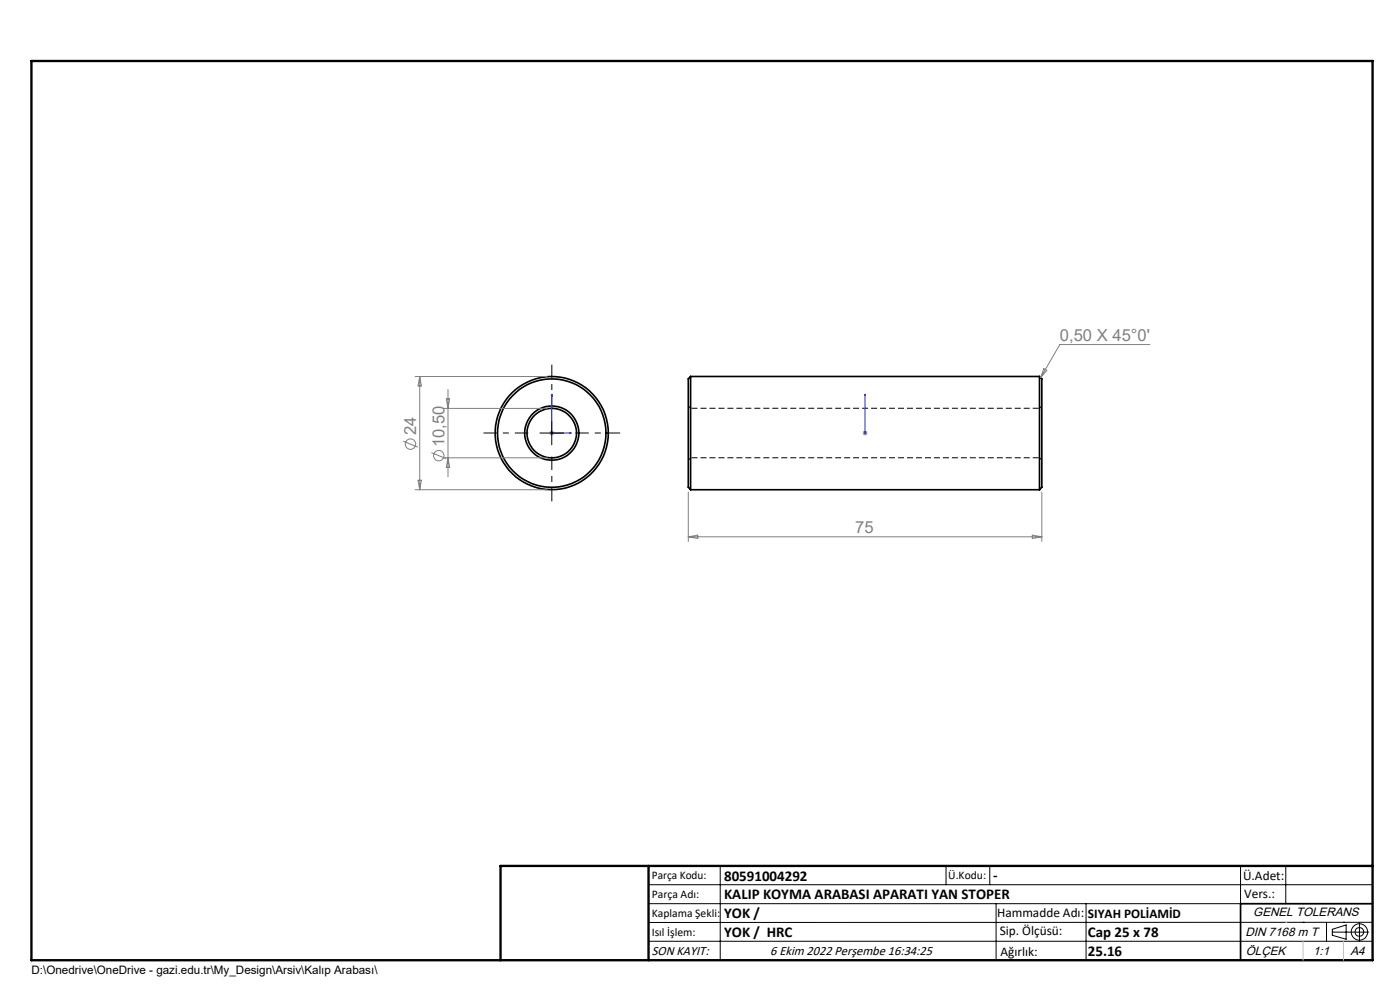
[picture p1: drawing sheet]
<svg xmlns="http://www.w3.org/2000/svg" width="297mm" height="210mm" viewBox="0 0 297 210" stroke-linecap="round" stroke-linejoin="round" font-family="sans-serif">
<g fill="none" stroke="#000" stroke-width=".35">
<path d="M146.5 79.9v24M146.5 79.9l-.5 .5v23l.5 .5M146.5 79.9h74M220.5 79.9v24M220.5 79.9l.5 .5v23l-.5 .5M146.5 103.9h74M291.2 191.7h-28v12"/>
<circle cx="117" cy="91.9" r="5.8"/>
<circle cx="117" cy="91.9" r="11.5"/>
<circle cx="117.1" cy="91.9" r="12"/>
<circle cx="117.1" cy="91.9" r="5.2"/>
</g>
<path d="M146 97.6l.5-.5M146.5 86.6l-.5-.5M220.5 97.1l.5 .5M221 86.1l-.5 .5" fill="none" stroke="#000" stroke-width=".21" stroke-dasharray="1.3 .6" stroke-dashoffset=".4" stroke-linecap="butt"/>
<path d="M146.5 97.1h74M220.5 86.6h-74" fill="none" stroke="#000" stroke-width=".21" stroke-dasharray="1.3 .6" stroke-dashoffset="-.2" stroke-linecap="butt"/>
<g fill="none" stroke="#808080" stroke-width=".21">
<path d="M88.1 79.9h28M89 79.9v24M89 79.9l.4 2h-.7zM221.4 78.2l.7 .4-1.3 1.5zM243.9 73.1h-19.1l-4 7M85.5 93.6l3.2 1.3M91.5 96l3.2 1.3M94.1 86.6h22M94.1 97.1h22M94.7 84.6h.7l-.4 2zM95 82.6v18.5M95 97.1l.4 2h-.7z"/>
<path d="M116.6 91.9h.9M116.7 91.5l.7 .7M117.1 91.4v1M117.4 91.5l-.7 .7M183 91.9h1M183.2 91.5l.7 .7M183.5 91.4v1M183.9 91.5l-.7 .7M88.1 103.9h28M88.7 101.9h.7l-.4 2zM146 104.4v10.5M146 113.9h75"/>
<path d="M146 113.9l2-.4v.7zM219 113.5l2 .4-2 .3zM221 104.4v10.5"/>
<circle cx="87.1" cy="94.2" r="1.11"/>
<circle cx="93.1" cy="96.7" r="1.09"/>
</g>
<g fill="none" stroke="#000" stroke-width=".21">
<path d="M114.5 91.9h5.1M117.1 89.4v5M137.6 187.7h153.6M137.6 191.7h153.6M137.6 199.7h153.6M152.8 183.7v20M200.7 183.7v4M210 183.7v4M211.3 191.7v12M230.4 191.7v12M263.2 183.7v20M272.8 183.7v8"/>
<path d="M276.4 195.6h.1M281.4 195.6v4.1M282.6 197.7h7.8M282.6 197.1l3-.9v3l-3-.8zM285 195.6h.1M288.4 195.8v3.8M291.2 195.6l-153.6 .1"/>
<circle cx="288.4" cy="197.7" r="1.74"/>
<circle cx="288.4" cy="197.7" r=".93"/>
</g>
<path d="M117.1 83.6v8.3h4.1M117.1 83.6l.1 .4h-.3zM120.8 91.7l.4 .2-.4 .1zM183.5 91.7v.3zM183.5 83.6v.4v-.4M183.5 91.9h.1M183.5 83.6v8.3" fill="none" stroke="#00f" stroke-width=".21"/>
<path d="M112.1 91.9h-9.5M117.1 86.9v-9.5M117.1 96.9v9.5M122.1 91.9h9.5" fill="none" stroke="#000" stroke-width=".21" stroke-dasharray="15.2 1.3 1.3 1.3" stroke-dashoffset="12.4" stroke-linecap="butt"/>
<path d="M106.2 203.7h185" fill="none" stroke="#000" stroke-width=".25"/>
<path d="M6.7 12.9h284.5v190.8h-284.5zM137.6 183.7v20M291.2 183.7h-185v20" fill="none" stroke="#000" stroke-width=".5"/>
<path d="M272.8 195.6h.1M276.4 199.7v4M285 199.7v4" fill="none" stroke="#c0c0c0" stroke-width=".21"/>
<g fill="#00f">
<path d="M120.8 91.7l.4 .2-.4 .1zM117.1 83.6l.1 .4h-.3z"/>
<path d="M183.5 91.7v.3zM183.5 83.6v.4z"/>
</g>
<g font-size="3.5" fill="#808080">
<text x="224.8" y="72.3">0,50 X 45°0'</text>
<text x="88.3" y="92.4" transform="rotate(-90 88.3 92.4)">24</text>
<text x="94.3" y="94.8" transform="rotate(-90 94.3 94.8)">10,50</text>
<text x="181.4" y="113.1">75</text>
</g>
<g font-size="3.2">
<text x="153.6" y="186.8">80591004292</text>
<text x="153.6" y="190.8">KALIP KOYMA ARABASI APARATI YAN STOPER</text>
<text x="210.7" y="186.6">-</text>
<text x="153.6" y="194.8">YOK /</text>
<text x="153.6" y="198.8">YOK / HRC</text>
<text x="230.8" y="198.7">Cap 25 x 78</text>
<text x="230.8" y="202.8">25.16</text>
</g>
<g font-size="2.8">
<text x="263.7" y="186.7">Ü.Adet:</text>
<text x="263.9" y="190.5">Vers.:</text>
<text x="211.5" y="194.5">Hammadde Adı:</text>
<text x="230.8" y="194.7">SIYAH POLİAMİD</text>
<text x="138.3" y="202.6">SON KAYIT:</text>
<text x="163.4" y="202.6">6 Ekim 2022 Perşembe 16:34:25</text>
<text x="212.1" y="198.4">Sip. Ölçüsü:</text>
<text x="212.2" y="202.7">Ağırlık:</text>
</g>
<g font-size="2.6">
<text x="265.9" y="194.4">GENEL TOLERANS</text>
<text x="264.2" y="198.5">DIN 7168 m T</text>
<text x="264.3" y="202.6">ÖLÇEK</text>
<text x="278.5" y="202.6">1:1</text>
<text x="286.5" y="202.6">A4</text>
</g>
<g font-size="2.5">
<text x="138.3" y="186.4">Parça Kodu:</text>
<text x="138.3" y="190.5">Parça Adı:</text>
<text x="201.2" y="186.5">Ü.Kodu:</text>
<text x="138.3" y="194.5">Kaplama Şekli:</text>
<text x="138.3" y="198.6">Isıl İşlem:</text>
<text x="6.7" y="206.7">D:\Onedrive\OneDrive - gazi.edu.tr\My_Design\Arsiv\Kalıp Arabası\</text>
</g>
</svg>
